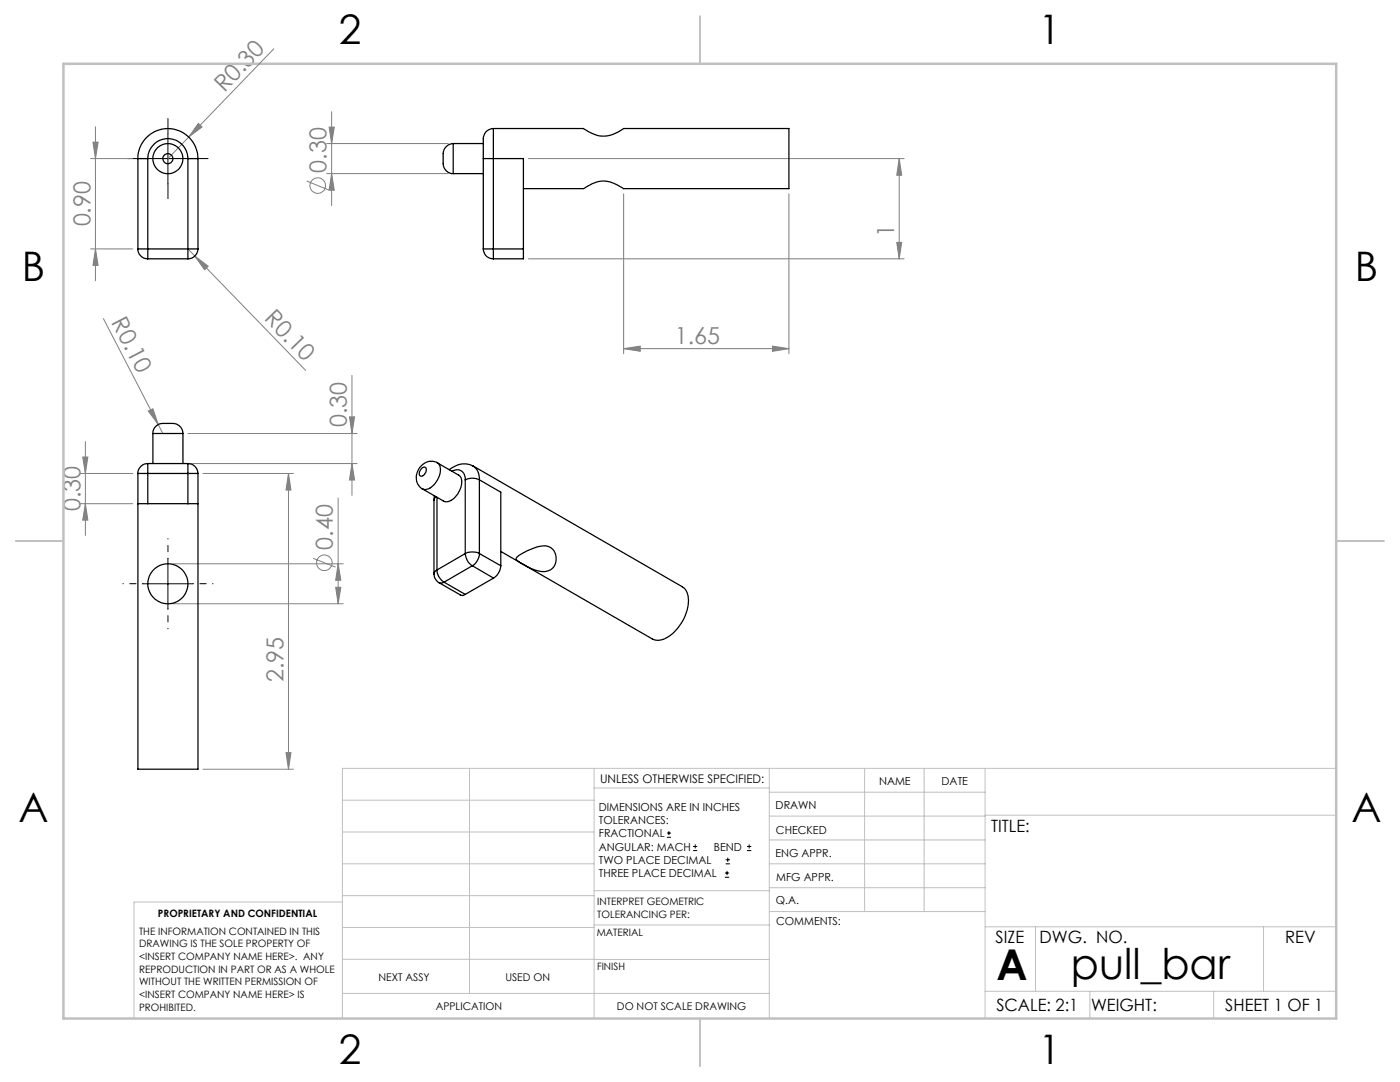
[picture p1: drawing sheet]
<svg xmlns="http://www.w3.org/2000/svg" width="279mm" height="216mm" viewBox="0 0 279 216" stroke-linecap="round" stroke-linejoin="round" font-family="sans-serif">
<g fill="none" stroke="#808080" stroke-width=".2">
<path d="M54.6 9.7l-16.9 17.6M18.1 31.6h8.4M18.6 28.4h1l-.6 3.2zM19 25.3v30.7M37.7 27.3l-4.2 4.3M39.6 24.6l.7 .7-2.6 2zM61.2 36.1l4.5 1.8M65.2 34.6h24.3M65.2 28.6h24.3M65.7 25.4h1l-.5 3.2zM66.2 34.6l.5 3.4h-1zM66.2 22.3v18.7"/>
<path d="M105.4 31.6h75M124.5 38.7v31.9M157.4 38.7v31.9M179.5 31.6v20M179.5 31.6l.5 3.4h-1zM18.1 49.7h8.4M19 49.7l.6 3.3h-1zM37.5 49.7l1.4 1.4M38.9 51.1l2.7 2-.8 .7zM38.9 51.1l22.1 22.8M105.4 51.6h75M179 48.4h1l-.5 3.2z"/>
<path d="M20.6 63.6l11 21.1M70.2 74.9v23.9M124.5 69.6l3.3-.5v1zM124.5 69.6h32.9M154.2 69.1l3.2 .5-3.2 .5zM16 94.5h10.5M16.5 91.2h1l-.5 3.3zM17 88.1v18.8M29.6 82l.9-.4 1.1 3.1zM31.6 84.7l.9 1.8M37.5 92.5h33.8M37.5 86.5h33.8"/>
<path d="M40.5 94.5h18.1M57.6 94.5l.5 3.3h-1zM57.6 94.5v59M67.5 99.4v21.1M69.7 83.2h1.1l-.6 3.3zM70.2 92.5l.6 3.3h-1.1zM16 100.5h10.5M17 100.5l.5 3.3h-1zM34.5 112.5h34M62.5 111.4l4.5 1.8M67 117.2h1l-.5 3.3zM67.5 112.5l.5 3.3h-1z"/>
<path d="M34.5 120.5h34M40.5 153.5h18.1M57.1 150.2h1l-.5 3.3z"/>
<circle cx="63.4" cy="37" r="1.55"/>
<circle cx="64.7" cy="112.3" r="1.55"/>
</g>
<g fill="none" stroke="#000" stroke-width=".2">
<path d="M28.5 31.6h10M33.5 26.7v10M28.5 116.5h10M33.5 111.5v10M133.1 167.1h.8M133.1 166.2h.8M133.5 165.8v.9M138.3 169.7h.8M138.3 168.9h.8M138.7 168.5v.8M144.7 175h.8M144.7 174.2h.8"/>
<path d="M144.8 172.4h.9M144.8 171.6h.9M145.1 173.8v.8M145.2 171.1v.9M149.1 169.7h.8M149.1 168.9h.8M149.5 168.5v.8"/>
</g>
<path d="M28.5 31.6h-3M33.5 26.6v-3M33.5 36.6v3M38.5 31.6h3" fill="none" stroke="#000" stroke-width=".2" stroke-dasharray="15.2 1.3 1.3 1.3"/>
<path d="M28.5 116.5h-4M33.5 111.5v-4M38.5 116.5h4M33.5 121.5v4" fill="none" stroke="#000" stroke-width=".2" stroke-dasharray="15.2 1.3 1.3 1.3" stroke-dashoffset="15.1"/>
<g fill="none" stroke="#c0c0c0" stroke-width=".2">
<path d="M68.3 159.7h50.3M93.7 153.3v44.9M118.6 153.3v49.9M118.6 157.2h34.9M153.5 153.3v49.9M153.5 158.1h43.1M172.5 153.3v28.6M184.4 153.3v28.6M196.6 153.3v49.9M266.7 153.3h-198.4v49.9M68.3 178.7h50.3M68.3 172.4h50.3"/>
<path d="M68.3 166h50.3M68.3 180h-41.6v23.2M118.6 177.7h35M153.5 167.6h43.1M153.5 162.8h43.1M153.5 172.4h43.1M153.5 177.1h43.1M196.6 162.7h70.1M68.3 198.2h85.2M68.3 191.4l85.2 .1M68.3 185.1h50.3M118.6 184.6h35"/>
<path d="M153.6 181.9h43M196.6 197.8h70.1M196.6 184.9h70.1M206.7 184.9v12.9M217.5 197.8v5.4M242.2 197.8v5.4M252.2 184.9v12.9"/>
</g>
<path d="M139.7 3.2v9.5M3.1 107.9h9.6M266.7 107.9h9.5M139.7 203.2v9.6" fill="none" stroke="#c0c0c0" stroke-width=".25"/>
<path d="M12.7 12.7h254v190.5h-254z" fill="none" stroke="#c0c0c0" stroke-width=".5"/>
<g fill="#808080">
<path d="M29.6 82l.9-.4 1.1 3.1z"/>
<path d="M39.6 24.6l.7 .7-2.6 2z"/>
<path d="M38.9 51.1l2.7 2-.8 .7z"/>
<path d="M124.5 69.6l3.3-.5v1zM154.2 69.1l3.2 .5-3.2 .5z"/>
<path d="M57.1 150.2h1l-.5 3.3zM57.6 94.5l.5 3.3h-1zM70.2 92.5l.6 3.3h-1.1zM69.7 83.2h1.1l-.6 3.3zM66.2 34.6l.5 3.4h-1zM65.7 25.4h1l-.5 3.2z"/>
<path d="M19 49.7l.6 3.3h-1zM18.6 28.4h1l-.6 3.2z"/>
<path d="M179 48.4h1l-.5 3.2zM179.5 31.6l.5 3.4h-1z"/>
<path d="M67.5 112.5l.5 3.3h-1zM67 117.2h1l-.5 3.3zM16.5 91.2h1l-.5 3.3zM17 100.5l.5 3.3h-1z"/>
</g>
<g fill="none" stroke="#000" stroke-width=".25">
<path d="M27.5 31.6h2M27.5 31.6a6 6 0 0 1 6-6 6 6 0 0 1 6 6M27.5 31.6v18.1M29.5 31.6a4 4 0 0 1 4-3.9 4 4 0 0 1 4 3.9M29.5 31.6v18.1M37.5 31.6h2M37.5 31.6v18.1M39.5 31.6v18.1M90.5 28.6a2.36 2.36 0 0 0-2.1 3 2.41 2.41 0 0 0 2.1 3M90.5 28.6v6M90.5 28.6h5.9M90.5 34.6h5.9"/>
<path d="M96.4 31.6h2.1M96.4 31.6v18.1M98.5 25.6a2.28 2.28 0 0 0-2.1 2.8v3.2M98.5 25.6h18a6 6 0 0 0 8 0h32.9v12h-33a5.8 5.8 0 0 0-7.7-.1l-.2 .1h-12M98.5 25.6v6M98.5 31.6h6v18.1M98.5 31.6v18.1M27.5 49.7h2M27.5 49.7a1.97 1.97 0 0 0 2 1.9M29.5 49.7v1.9M29.5 49.7h8M29.5 51.6h8"/>
<path d="M37.5 49.7h2M37.5 49.7v1.9M39.5 49.7a2.04 2.04 0 0 1-2 1.9M96.4 49.7h2.1M96.4 49.7a1.97 1.97 0 0 0 2.1 1.9M98.5 49.7v1.9M98.5 49.7h6M104.5 49.7v1.9h-6M27.5 94.5h2M27.5 94.5v59h12v-59M29.5 92.5a1.97 1.97 0 0 0-2 2M29.5 92.5v2"/>
<path d="M29.5 94.5v6M29.5 92.5h8M29.5 94.5h8M30.5 86.5a2.18 2.18 0 0 1 2.8-2h.6a2.13 2.13 0 0 1 2.6 2M30.5 86.5h6M30.5 86.5v6M36.5 86.5v6M37.5 92.5a2.02 2.02 0 0 1 2 2M37.5 94.5h2M37.5 92.5v2M37.5 94.5v6M84.1 93.5a.54 .54 0 0 1 .8-.2 .54 .54 0 0 1 .1 .8 .99 .99 0 0 1-1.2 .8 1.11 1.11 0 0 1 .3-1.4z"/>
<path d="M86.6 99.8v14.7M86.7 98.9l-.1 .9M87 99.1l-.2 .2-.2 .5M87.2 99.2v14.5M87.3 92.4a3 3 0 0 0-4.2 3.3l.3 .9 .9 .9M87.3 92.4l4.2 2.4a2.14 2.14 0 0 1 .4 2.7 3.3 3.3 0 0 1-3.2 2.6l-4.4-2.6M87.3 92.4a2.36 2.36 0 0 1 .2 3.1 2.95 2.95 0 0 1-3 2.1l-.2-.1M90.2 94a1.71 1.71 0 0 1 1.9 0 1.71 1.71 0 0 1 .8 1.7M92.9 95.7a3.3 3.3 0 0 1 2.8 0M92.9 95.7v14.8M94.4 93a4.1 4.1 0 0 0-4.7 .7M95.7 95.7a3.1 3.1 0 0 0-1.3-2.7l41.8 24.1a3.8 3.8 0 0 1 1 4.2 8.7 8.7 0 0 1-5.2 6.4l-.7 .1-1.1-.3-30.3-17.5"/>
<path d="M95.7 95.7v14.8M95.7 95.7l4.2 2.5v14.7M27.5 100.5h2M29.5 100.5h8M37.5 100.5h2M86.6 114.5a2.07 2.07 0 0 0 1 1.8M87.2 113.7a3 3 0 0 0 1.4 2.5M87.2 113.7l-.4 .4-.2 .4M87.6 116.3l4.3 2.4 .5 .1 .5-.2M88.6 116.2l-.5 .1h-.5M88.6 116.2l4.3 2.4M92.9 110.5a3.3 3.3 0 0 1 2.8 0"/>
<path d="M92.9 110.5a3.3 3.3 0 0 0 1.4 2.4M92.9 110.5l-5.7 3.2M94.3 112.9l-5.7 3.3M94.3 112.9l4.2 2.5M95.7 110.5a3 3 0 0 1-1.4 2.4M95.7 110.5l4.2 2.4M98.5 115.4l-5.6 3.2M99.9 112.9a3.2 3.2 0 0 1-1.4 2.5M103.1 111.2a9.8 9.8 0 0 1 6.1-2.2 2.63 2.63 0 0 1 1.7 3.4 2.63 2.63 0 0 1-3.5 1.5 11.8 11.8 0 0 1-4.4-2.3z"/>
<circle cx="33.5" cy="31.7" r="1"/>
<circle cx="33.5" cy="31.7" r="2.99"/>
<circle cx="33.5" cy="116.5" r="4"/>
</g>
<g font-size="8.5">
<text x="198.9" y="195.5">A</text>
<text x="213.7" y="195.4">pull_bar</text>
</g>
<g font-size="8.1">
<text x="67.6" y="8.9">2</text>
<text x="207.3" y="8.9">1</text>
<text x="4.4" y="56.1">B</text>
<text x="270.4" y="56.1">B</text>
<text x="3.7" y="164.1">A</text>
<text x="269.7" y="164.1">A</text>
<text x="67.6" y="212.4">2</text>
<text x="207.3" y="212.4">1</text>
</g>
<g font-size="4.7" fill="#808080">
<text x="44.8" y="18.5" transform="rotate(-46 44.8 18.5)">R0.30</text>
<text x="65.1" y="34.4" transform="rotate(-90 65.1 34.4)">0.30</text>
<text x="18.1" y="45.2" transform="rotate(-90 18.1 45.2)">0.90</text>
<text x="178.5" y="47.3" transform="rotate(-90 178.5 47.3)">1</text>
<text x="22.1" y="64.3" transform="rotate(63 22.1 64.3)">R0.10</text>
<text x="52.6" y="63.7" transform="rotate(46 52.6 63.7)">R0.10</text>
<text x="134.7" y="68.5">1.65</text>
<text x="69.3" y="85.2" transform="rotate(-90 69.3 85.2)">0.30</text>
<text x="16" y="102" transform="rotate(-90 16 102)">0.30</text>
<text x="66.5" y="109.7" transform="rotate(-90 66.5 109.7)">0.40</text>
<text x="56.6" y="136.2" transform="rotate(-90 56.6 136.2)">2.95</text>
</g>
<g font-size="3.4">
<text x="197.8" y="166">TITLE:</text>
<text x="198.7" y="188.1">SIZE</text>
<text x="207.5" y="188.1">DWG. NO.</text>
<text x="256.5" y="188.2">REV</text>
<text x="198.8" y="201.7">SCALE: 2:1</text>
<text x="217.7" y="201.8">WEIGHT:</text>
<text x="244.5" y="201.7">SHEET 1 OF 1</text>
</g>
<text font-size="2.4" x="119.8" y="156.2">UNLESS OTHERWISE SPECIFIED:</text>
<g font-size="2.2">
<text x="119.5" y="161.8">DIMENSIONS ARE IN INCHES</text>
<text x="154.8" y="161.4">DRAWN</text>
<text x="175.4" y="156.6">NAME</text>
<text x="187.9" y="156.7">DATE</text>
<text x="119.5" y="164.4">TOLERANCES:</text>
<text x="119.5" y="167.1">FRACTIONAL</text>
<text x="154.9" y="166.3">CHECKED</text>
<text x="119.5" y="169.7">ANGULAR: MACH</text>
<text x="119.5" y="172.4">TWO PLACE DECIMAL</text>
<text x="142.5" y="169.7">BEND</text>
<text x="154.8" y="171">ENG APPR.</text>
<text x="119.5" y="175">THREE PLACE DECIMAL</text>
<text x="154.9" y="175.7">MFG APPR.</text>
<text x="154.9" y="180.4">Q.A.</text>
<text x="154.9" y="184.6">COMMENTS:</text>
</g>
<g font-size="2.1">
<text x="75.5" y="195.7">NEXT ASSY</text>
<text x="100.9" y="195.7">USED ON</text>
<text x="86.9" y="201.5">APPLICATION</text>
<text x="123.1" y="201.6">DO NOT SCALE DRAWING</text>
</g>
<g font-size="2">
<text x="31.5" y="182.9">PROPRIETARY AND CONFIDENTIAL</text>
<text x="119.2" y="180.6">INTERPRET GEOMETRIC</text>
<text x="119.2" y="183.1">TOLERANCING PER:</text>
<text x="27.8" y="186.5">THE INFORMATION CONTAINED IN THIS</text>
<text x="27.8" y="189">DRAWING IS THE SOLE PROPERTY OF</text>
<text x="27.8" y="191.6">&lt;INSERT COMPANY NAME HERE&gt;. ANY</text>
<text x="119.1" y="186.7">MATERIAL</text>
<text x="27.8" y="194.1">REPRODUCTION IN PART OR AS A WHOLE</text>
<text x="27.8" y="196.6">WITHOUT THE WRITTEN PERMISSION OF</text>
<text x="119.1" y="193.5">FINISH</text>
<text x="27.8" y="199.1">&lt;INSERT COMPANY NAME HERE&gt; IS</text>
<text x="27.8" y="201.7">PROHIBITED.</text>
</g>
</svg>
